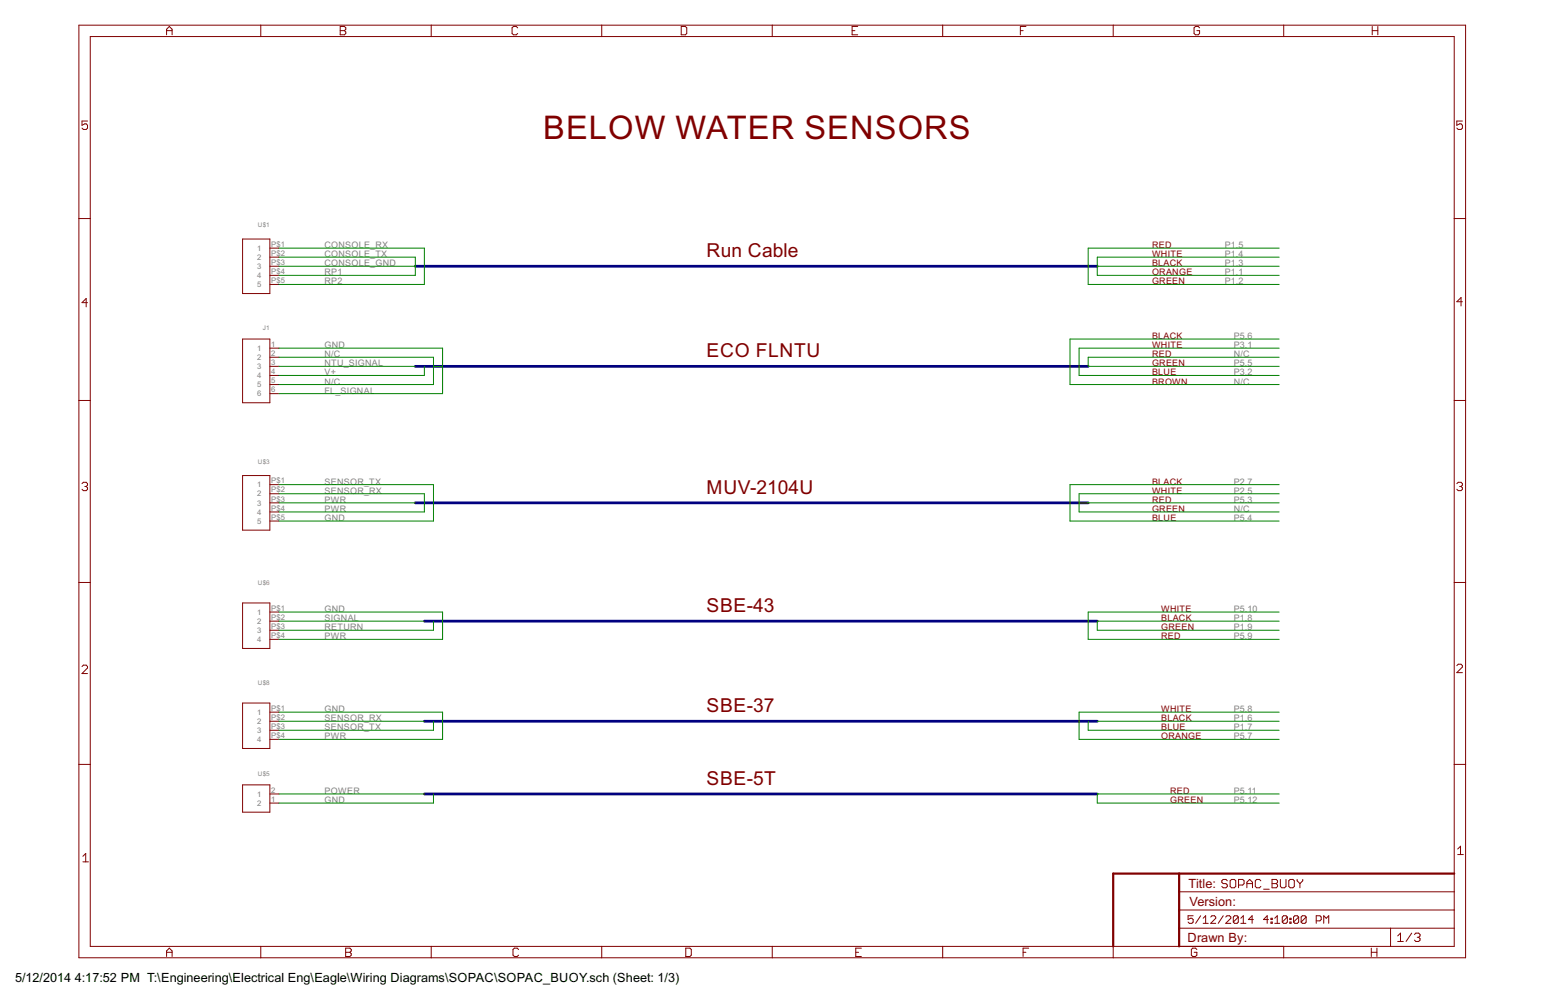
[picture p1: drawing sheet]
<svg xmlns="http://www.w3.org/2000/svg" width="432mm" height="279mm" viewBox="0 0 432 279" stroke-linecap="round" stroke-linejoin="round" font-family="sans-serif">
<g fill="none" stroke="#800000" stroke-width=".28">
<path d="M22 7h387.3v260.3h-387.3zM25.2 10.2h381v254h-381zM46.5 9.7v-1.5l.8-.8 .8 .8v1.5M46.5 8.6h1.6M72.8 7v3.2M95 7.4h1.2l.4 .4v.4l-.4 .4 .4 .3v.4l-.4 .4h-1.2zM95 8.6h1.2M120.4 7v3.2M144.6 7.8l-.4-.4h-.8l-.4 .4v1.5l.4 .4h.8l.4-.4M168.1 7v3.2M190.3 7.4h1.1l.4 .4v1.5l-.4 .4h-1.1zM215.7 7v3.2"/>
<path d="M238 8.6h.8M239.6 7.4h-1.6v2.3h1.6M263.3 7v3.2M285 8.6h.8M286.6 7.4h-1.6v2.3M310.9 7v3.2M335 7.8l-.3-.4h-.8l-.4 .4v1.5l.4 .4h.8l.3-.4v-.7h-.7M358.5 7v3.2M383.3 7.4v2.3M383.3 8.6h1.5M384.8 7.4v2.3M24.4 33.8h-1.5v1.2l1.2-.4 .3 .4v.8l-.3 .3h-.8l-.4-.3"/>
<path d="M408.5 33.8h-1.6v1.2l1.2-.4 .4 .4v.8l-.4 .3h-.8l-.4-.3M22 61h3.2M67.8 66.7h7.6v15.2h-7.6zM75.4 69.3h2.5M75.4 71.8h2.5M75.4 74.3h2.5M75.4 76.9h2.5M75.4 79.4h2.5M406.2 61h3.1M24.4 84.5h-1.5l1.2-1.2v2.4M67.8 94.6h7.6v17.8h-7.6zM75.4 97.2h2.5"/>
<path d="M75.4 99.7h2.5M408.5 84.2h-1.6l1.2-1.1v2.3M22 111.8h3.2M75.4 102.3h2.5M75.4 104.8h2.5M75.4 107.3h2.5M75.4 109.9h2.5M406.2 111.8h3.1M22.9 135l.4-.4h.8l.3 .4v.4l-.3 .4M23.7 135.8h.4M24.1 135.8l.3 .4v.4l-.3 .3h-.8l-.4-.3M67.8 132.7h7.6v15.3h-7.6z"/>
<path d="M75.4 135.3h2.5M75.4 137.8h2.5M406.9 135l.4-.4h.8l.4 .4v.4l-.4 .4M407.7 135.8h.4M408.1 135.8l.4 .4v.4l-.4 .3h-.8l-.4-.3M75.4 140.4h2.5M75.4 142.9h2.5M75.4 145.4h2.5M22 162.6h3.2M67.8 168.3h7.6v12.7h-7.6zM75.4 170.8h2.5M75.4 173.4h2.5"/>
<path d="M75.4 175.9h2.5M75.4 178.5h2.5M406.2 162.6h3.1M22.9 186.1l.4-.4h.8l.3 .4v.3l-1.5 1.6h1.5M67.8 196.2h7.6v12.7h-7.6zM75.4 198.8h2.5M406.9 185.8l.4-.4h.8l.4 .4v.4l-1.6 1.5h1.6M22 213.4h3.2M67.8 219.1h7.6v7.6h-7.6zM75.4 201.3h2.5M75.4 203.8h2.5M75.4 206.4h2.5"/>
<path d="M406.2 213.4h3.1M23.2 239l.7-.8v2.4M75.4 221.6h2.5M75.4 224.2h2.5M407.1 237l.8-.8v2.3M407.1 238.5h1.6M23.2 240.6h1.5M329.3 259.1h76.9M329.3 254h76.9M329.3 248.9h76.9M333.2 255.6h-1.4v1.1l.7-.4h.4l.3 .4v.7l-.3 .3h-.7l-.4-.3M335.3 255.6l-1.4 2.1"/>
<path d="M336 257.7h1.5M336 256.3l.7-.7v2.1M338.2 256l.3-.4h.7l.4 .4v.3l-1.4 1.4h1.4M341.7 255.6l-1.4 2.1M342.3 256l.4-.4h.7l.4 .4v.3l-1.5 1.4h1.5M342.8 245.9l-.4-.4h-.8l-.4 .4v.4l.4 .3h.8l.4 .4v.4l-.4 .4h-.8l-.4-.4M343.6 245.9l.4-.4h.7l.4 .4v1.5l-.4 .4h-.7l-.4-.4zM345.9 256l-.4-.4h-.7l-.3 .4v1.4M345.9 256v1.4l-.4 .3h-.7l-.3-.3M345.9 256l-1.4 1.4M345.9 247h1.2l.4-.4v-.7l-.4-.4h-1.2v2.3M346.6 257.7h1.4"/>
<path d="M346.6 256.3l.7-.7v2.1M348.3 246.6h1.5M348.3 247.8v-1.5l.7-.8 .8 .8v1.5M350.1 256.7h-1.4l1-1.1v2.1M352.1 245.9l-.3-.4h-.8l-.4 .4v1.5l.4 .4h.8l.3-.4M352.9 248.2h1.6M354.3 256.7h-1.4l1-1.1v2.1M355 256.3h.3v.4h-.3zM355 257.4h.3v.3h-.3zM355.3 245.5h1.1l.4 .4v.4l-.4 .3 .4 .4v.4l-.4 .4h-1.1zM355.3 246.6h1.1M356 257.7h1.4"/>
<path d="M356 256.3l.7-.7v2.1M357.6 245.5v1.9l.4 .4h.8l.4-.4v-1.9M359.6 256l-.4-.4h-.7l-.4 .4v1.4M359.6 256v1.4l-.4 .3h-.7l-.4-.3M359.6 256l-1.5 1.4M360.3 256.3h.3v.4h-.3zM360.3 257.4h.3v.3h-.3zM360.3 245.5h.8l.4 .4v1.5l-.4 .4h-.8l-.3-.4v-1.5zM362.3 245.5v.4l.8 .7M362.7 256l-.3-.4h-.7l-.4 .4v1.4M362.7 256v1.4l-.3 .3h-.7l-.4-.3M362.7 256l-1.4 1.4"/>
<path d="M363.1 246.6v1.2M363.9 245.5v.4l-.8 .7M364.8 256l-.3-.4h-.8l-.3 .4v1.4M364.8 256v1.4l-.3 .3h-.8l-.3-.3M364.8 256l-1.4 1.4M367.6 257h1.1l.3-.3v-.7l-.3-.4h-1.1v2.1M369.7 257.7v-2.1l.7 .7 .7-.7v2.1M388.4 259.1v5.1M46.5 267v-1.6l.8-.8 .8 .8v1.6M46.5 265.8h1.6M72.8 264.2v3.1M96.5 265.8h1.2"/>
<path d="M96.5 264.6h1.2l.4 .4v.4l-.4 .4 .4 .4v.4l-.4 .4h-1.2zM120.4 264.2v3.1M144.8 265l-.4-.4h-.7l-.4 .4v1.6l.4 .4h.7l.4-.4M168.1 264.2v3.1M191.5 264.6h1.2l.4 .4v1.6l-.4 .4h-1.2zM215.7 264.2v3.1M239 265.8h.8M240.6 264.6h-1.6v2.4h1.6M263.3 264.2v3.1M285.7 265.8h.8M287.3 264.6h-1.6v2.4M310.9 264.2v3.1"/>
<path d="M334.3 265l-.4-.4h-.8l-.4 .4v1.6l.4 .4h.8l.4-.4v-.8h-.8M358.5 264.2v3.1M383 265.8h1.6M383 264.6v2.4M384.6 264.6v2.4M390.4 261.2l.8-.7v2.3M390.4 262.8h1.5M394.3 260.5l-1.6 2.3M395.1 260.8l.4-.3h.7l.4 .3v.4l-.4 .4M395.8 261.6h.4M396.2 261.6l.4 .4v.4l-.4 .4h-.7l-.4-.4"/>
</g>
<path d="M329.3 243.8v20.4M406.2 243.8h-95.3v20.4" fill="none" stroke="#800000" stroke-width=".61"/>
<path d="M116 74.3h190.5M116 102.3h187.9M116 140.4h187.9M118.5 173.4h188M118.5 201.3h188M118.5 221.6h188" fill="none" stroke="#000080" stroke-width=".76"/>
<g fill="none" stroke="#008000" stroke-width=".28">
<path d="M77.9 69.3h40.6v10.1h-40.6M77.9 71.8h38.1v5.1h-38.1M77.9 74.3h38.1M306.5 74.3h50.8M357.3 69.3h-53.4v10.1h53.4M357.3 71.8h-50.8v5.1h50.8M77.9 97.2h45.7v12.7h-45.7M77.9 99.7h43.2v7.6h-43.2M357.3 99.7h-53.4v2.6h53.4M357.3 97.2h-55.9v7.6h55.9M357.3 94.6h-58.4v12.7h58.4M77.9 102.3h38.1"/>
<path d="M118.5 102.3v2.5h-40.6M121.1 102.3h2.5M77.9 137.8h40.6v5.1h-40.6M77.9 135.3h43.2v10.1h-43.2M357.3 135.3h-58.4v10.1h58.4M357.3 137.8h-55.9v5.1h55.9M77.9 140.4h38.1M301.4 140.4h55.9M77.9 170.8h45.7v7.7h-45.7M77.9 173.4h40.6M121.1 173.4v2.5h-43.2M357.3 173.4h-50.8v2.5h50.8"/>
<path d="M357.3 170.8h-53.4v7.7h53.4M77.9 198.8h45.7v7.6h-45.7M357.3 198.8h-55.9v7.6h55.9M77.9 201.3h40.6M121.1 201.3v2.5h-43.2M303.9 201.3v2.5h53.4M306.5 201.3h50.8M77.9 221.6h40.6M121.1 221.6v2.6h-43.2M357.3 221.6h-50.8v2.6h50.8"/>
</g>
<text font-size="10.2" fill="#800000" x="151.7" y="38.8">BELOW WATER SENSORS</text>
<g font-size="6" fill="#800000">
<text x="197.4" y="71.8">Run Cable</text>
<text x="197.4" y="99.7">ECO FLNTU</text>
<text x="197.4" y="137.8">MUV-2104U</text>
<text x="197.4" y="170.8">SBE-43</text>
<text x="197.4" y="198.8">SBE-37</text>
<text x="197.4" y="219.1">SBE-5T</text>
</g>
<g font-size="4" fill="#800000">
<text x="331.9" y="247.8">Title:</text>
<text x="332.2" y="252.9">Version:</text>
<text x="331.7" y="263">Drawn By:</text>
</g>
<g font-size="4">
<text x="4.2" y="274.2">5/12/2014</text>
<text x="20.9" y="274.2">4:17:52 PM T:\Engineering\Electrical Eng\Eagle\Wiring Diagrams\SOPAC\SOPAC_BUOY.sch (Sheet: 1/3)</text>
</g>
<g font-size="2.8" fill="#808080">
<text x="90.6" y="69.2">CONSOLE_RX</text>
<text x="90.6" y="71.8">CONSOLE_TX</text>
<text x="342.1" y="71.8">P1.4</text>
<text x="342.1" y="69.2">P1.5</text>
<text x="90.6" y="74.3">CONSOLE_GND</text>
<text x="90.6" y="76.9">RP1</text>
<text x="342.1" y="76.9">P1.1</text>
<text x="342.1" y="74.3">P1.3</text>
<text x="90.6" y="79.4">RP2</text>
<text x="342.1" y="79.4">P1.2</text>
<text x="344.6" y="94.6">P5.6</text>
<text x="90.6" y="97.2">GND</text>
<text x="90.6" y="99.7">N/C</text>
<text x="344.6" y="99.7">N/C</text>
<text x="344.6" y="97.2">P3.1</text>
<text x="90.6" y="107.3">N/C</text>
<text x="90.6" y="102.3">NTU_SIGNAL</text>
<text x="90.6" y="104.8">V+</text>
<text x="344.6" y="107.3">N/C</text>
<text x="344.6" y="104.8">P3.2</text>
<text x="344.6" y="102.3">P5.5</text>
<text x="90.6" y="109.9">FL_SIGNAL</text>
<text x="90.6" y="135.3">SENSOR_TX</text>
<text x="90.6" y="137.8">SENSOR_RX</text>
<text x="344.6" y="135.3">P2.7</text>
<text x="344.6" y="137.8">P2.5</text>
<text x="90.6" y="140.4">PWR</text>
<text x="90.6" y="142.9">PWR</text>
<text x="344.6" y="142.9">N/C</text>
<text x="344.6" y="140.4">P5.3</text>
<text x="90.6" y="145.4">GND</text>
<text x="344.6" y="145.4">P5.4</text>
<text x="90.6" y="170.8">GND</text>
<text x="90.6" y="173.4">SIGNAL</text>
<text x="344.6" y="173.4">P1.8</text>
<text x="344.6" y="170.8">P5.10</text>
<text x="90.6" y="178.4">PWR</text>
<text x="90.6" y="175.9">RETURN</text>
<text x="344.6" y="175.9">P1.9</text>
<text x="344.6" y="178.4">P5.9</text>
<text x="90.6" y="198.8">GND</text>
<text x="90.6" y="203.8">SENSOR_TX</text>
<text x="90.6" y="201.3">SENSOR_RX</text>
<text x="344.6" y="203.8">P1.7</text>
<text x="344.6" y="198.8">P5.8</text>
<text x="344.6" y="201.3">P1.6</text>
<text x="90.6" y="206.4">PWR</text>
<text x="344.6" y="206.4">P5.7</text>
<text x="90.6" y="221.6">POWER</text>
<text x="344.6" y="221.6">P5.11</text>
<text x="90.6" y="224.2">GND</text>
<text x="344.6" y="224.2">P5.12</text>
</g>
<g font-size="2.8" fill="#800000">
<text x="321.8" y="69.2">RED</text>
<text x="321.8" y="71.8">WHITE</text>
<text x="321.8" y="74.3">BLACK</text>
<text x="321.8" y="76.9">ORANGE</text>
<text x="321.8" y="79.4">GREEN</text>
<text x="321.8" y="94.6">BLACK</text>
<text x="321.8" y="97.2">WHITE</text>
<text x="321.8" y="99.7">RED</text>
<text x="321.8" y="102.3">GREEN</text>
<text x="321.8" y="104.8">BLUE</text>
<text x="321.8" y="107.3">BROWN</text>
<text x="321.8" y="135.3">BLACK</text>
<text x="321.8" y="137.8">WHITE</text>
<text x="321.8" y="140.4">RED</text>
<text x="321.8" y="142.9">GREEN</text>
<text x="321.8" y="145.4">BLUE</text>
<text x="324.3" y="170.8">WHITE</text>
<text x="324.3" y="173.4">BLACK</text>
<text x="324.3" y="175.9">GREEN</text>
<text x="324.3" y="178.4">RED</text>
<text x="324.3" y="198.8">WHITE</text>
<text x="324.3" y="201.3">BLACK</text>
<text x="324.3" y="203.8">BLUE</text>
<text x="324.3" y="206.4">ORANGE</text>
<text x="326.8" y="221.6">RED</text>
<text x="326.8" y="224.2">GREEN</text>
</g>
<g font-size="2.4" fill="#808080">
<text x="71.8" y="70">1</text>
<text x="75.8" y="68.9">P$1</text>
<text x="75.8" y="71.4">P$2</text>
<text x="71.8" y="72.5">2</text>
<text x="71.8" y="75.1">3</text>
<text x="71.8" y="77.6">4</text>
<text x="75.8" y="74">P$3</text>
<text x="75.8" y="76.5">P$4</text>
<text x="71.8" y="80.2">5</text>
<text x="75.8" y="79">P$5</text>
<text x="71.8" y="97.9">1</text>
<text x="71.8" y="100.5">2</text>
<text x="75.7" y="96.8">1</text>
<text x="75.7" y="99.4">2</text>
<text x="75.7" y="101.9">3</text>
<text x="71.8" y="103">3</text>
<text x="71.8" y="105.6">4</text>
<text x="75.7" y="104.4">4</text>
<text x="75.7" y="107">5</text>
<text x="71.8" y="108.1">5</text>
<text x="71.8" y="110.6">6</text>
<text x="75.7" y="109.5">6</text>
<text x="71.8" y="136">1</text>
<text x="75.8" y="134.9">P$1</text>
<text x="75.8" y="137.5">P$2</text>
<text x="71.8" y="138.6">2</text>
<text x="71.8" y="141.1">3</text>
<text x="71.8" y="143.7">4</text>
<text x="75.8" y="140">P$3</text>
<text x="75.8" y="142.5">P$4</text>
<text x="71.8" y="146.2">5</text>
<text x="75.8" y="145.1">P$5</text>
<text x="71.8" y="171.6">1</text>
<text x="75.8" y="170.5">P$1</text>
<text x="75.8" y="173">P$2</text>
<text x="71.8" y="174.1">2</text>
<text x="71.8" y="176.7">3</text>
<text x="71.8" y="179.2">4</text>
<text x="75.8" y="175.6">P$3</text>
<text x="75.8" y="178.1">P$4</text>
<text x="71.8" y="199.5">1</text>
<text x="71.8" y="202.1">2</text>
<text x="75.8" y="198.4">P$1</text>
<text x="75.8" y="201">P$2</text>
<text x="75.8" y="203.5">P$3</text>
<text x="71.8" y="204.6">3</text>
<text x="71.8" y="207.1">4</text>
<text x="75.8" y="206">P$4</text>
<text x="75.7" y="221.3">2</text>
<text x="71.8" y="222.4">1</text>
<text x="71.8" y="224.9">2</text>
<text x="75.7" y="223.8">1</text>
</g>
<g font-size="2" fill="#808080">
<text x="72.1" y="63.4">U$1</text>
<text x="73.5" y="92.1">J1</text>
<text x="72.1" y="129.4">U$3</text>
<text x="72.1" y="163.2">U$6</text>
<text x="72.1" y="191.1">U$8</text>
<text x="72.1" y="216.5">U$5</text>
</g>
</svg>
